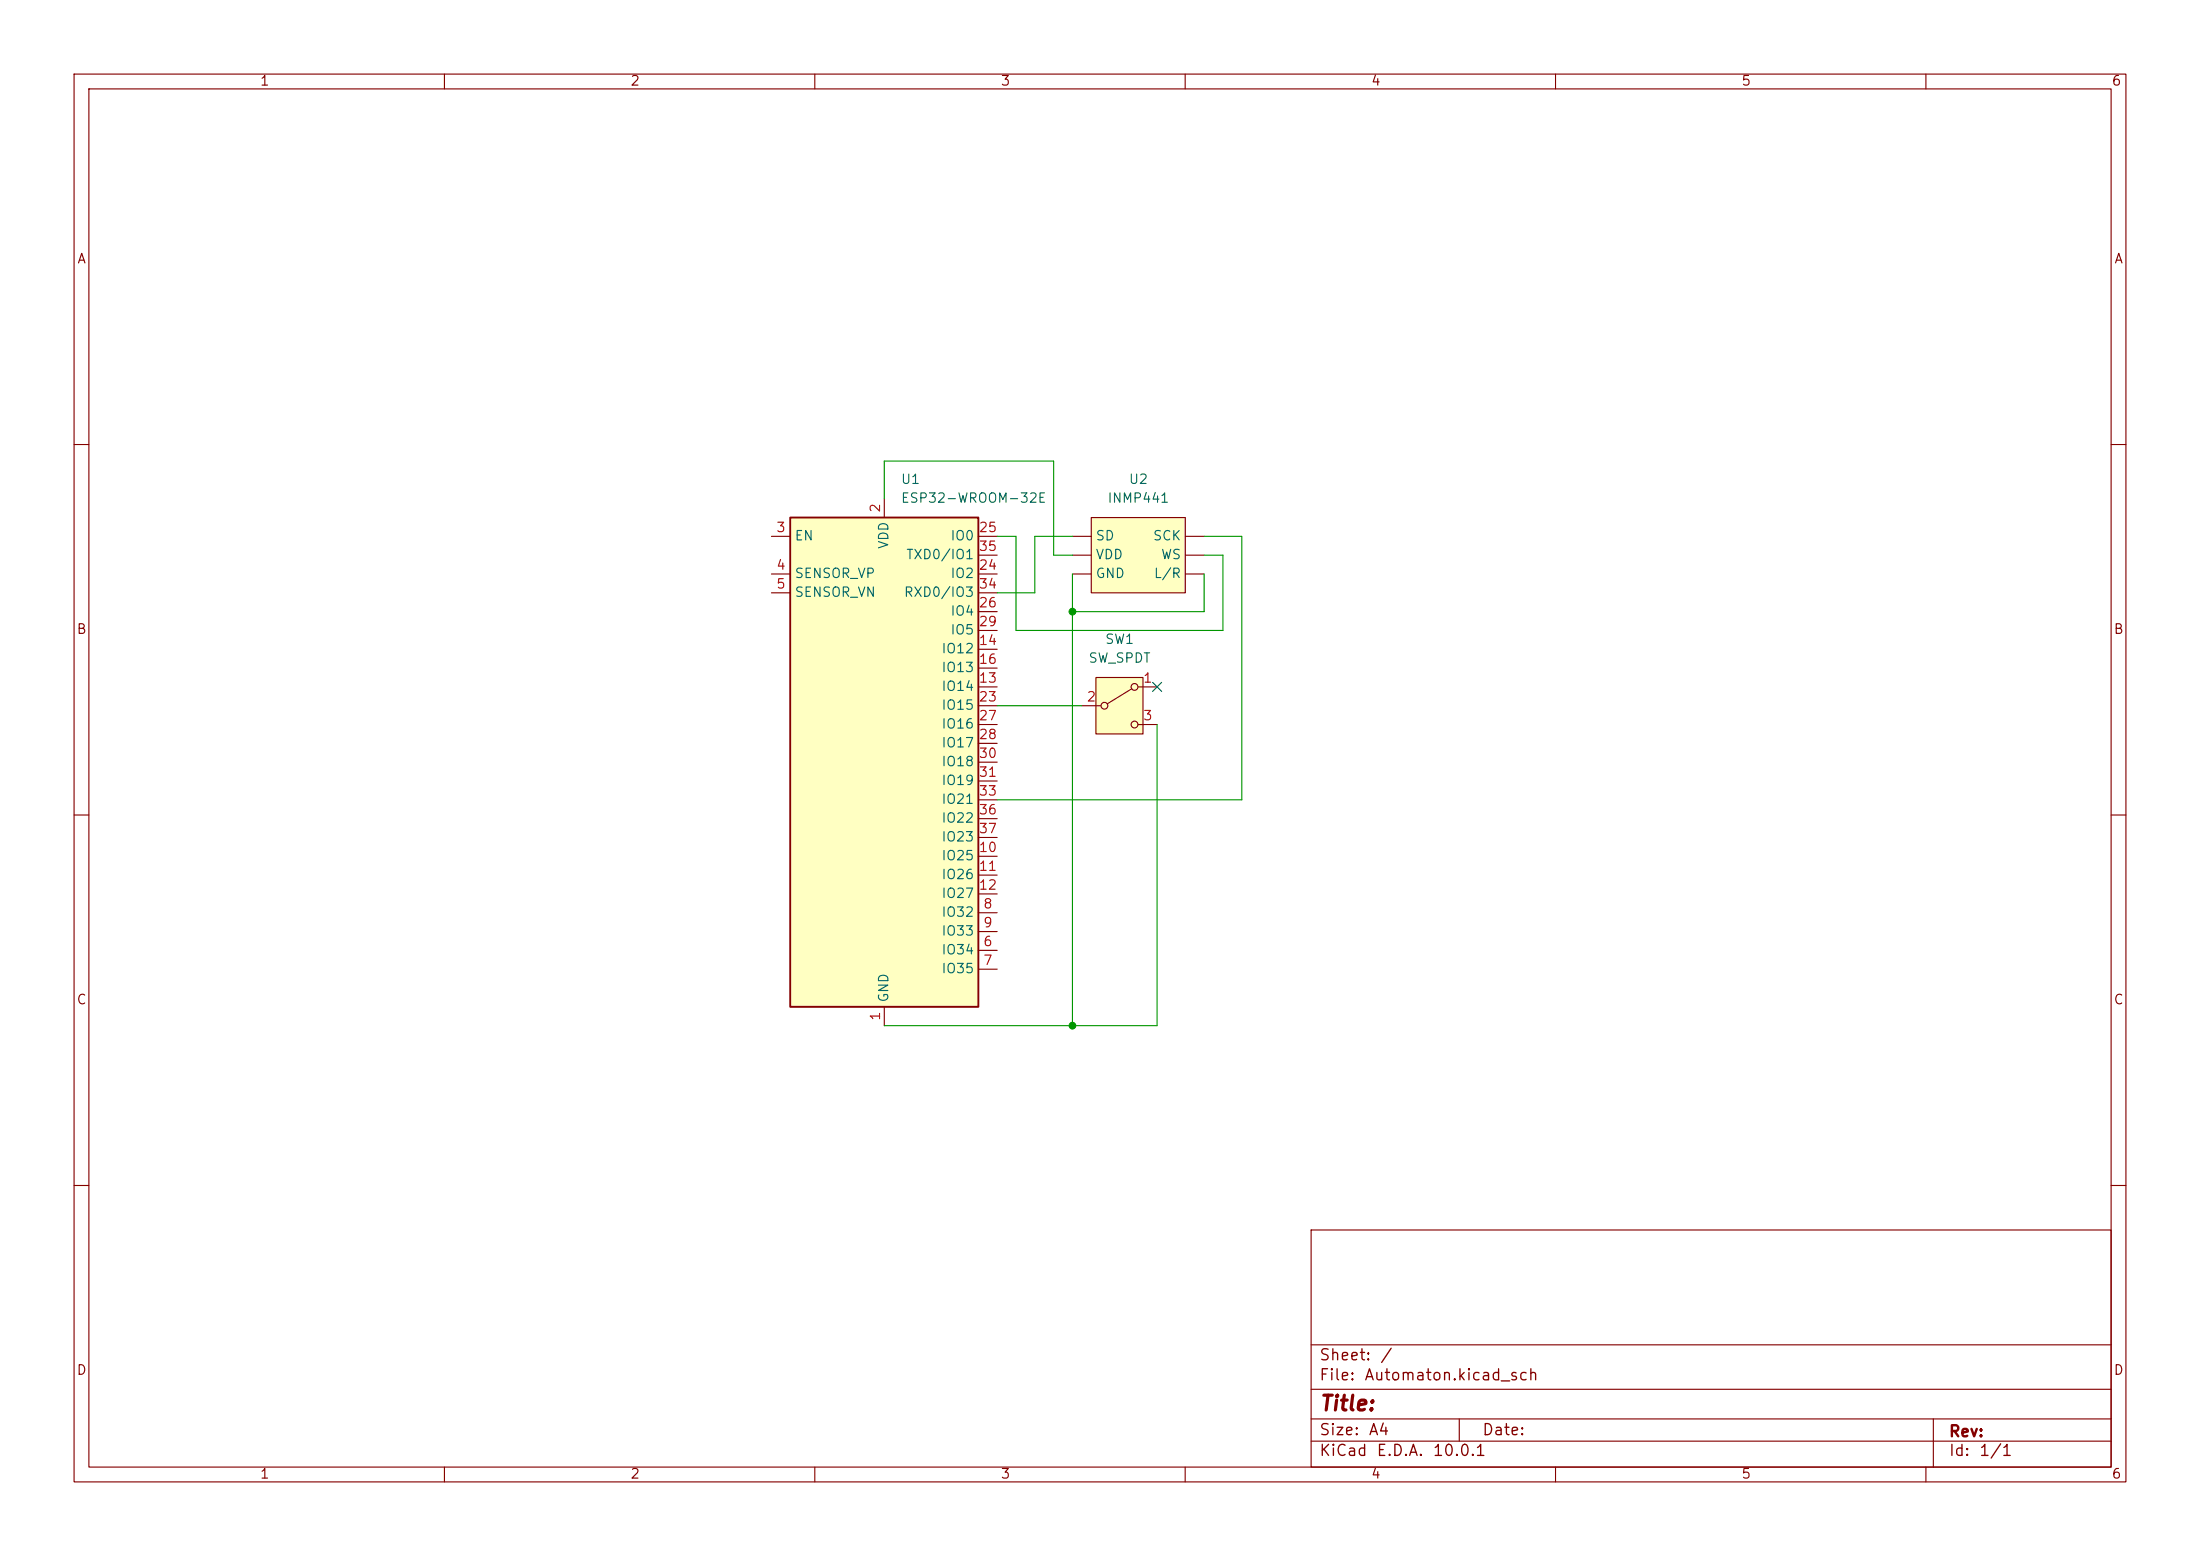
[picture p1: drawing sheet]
<svg xmlns="http://www.w3.org/2000/svg" width="297mm" height="210mm" viewBox="0 0 297 210" stroke-linecap="round" stroke-linejoin="round" font-family="sans-serif">
<g fill="none" stroke="#840000" stroke-width=".15">
<path d="M10 10h277v190h-277zM12 12h273v186h-273zM60 10v2M110 10v2M160 10v2M210 10v2M260 10v2M10 60h2M285 60h2M10 110h2M285 110h2M10 160h2"/>
<path d="M177 166h108v32h-108zM285 160h2M60 198v2M110 198v2M160 198v2M177 194.5h108M177 191.5h108M177 187.5h108M177 181.5h108M197 191.5v3M210 198v2M260 198v2"/>
<path d="M261 191.5v6.5"/>
</g>
<path d="M106.7 69.9h25.4v66h-25.4z" fill="#ffffc2"/>
<path d="M106.7 69.9h25.4v66h-25.4z" fill="none" stroke="#840000" stroke-width=".25"/>
<g fill="none" stroke="#840000" stroke-width=".15">
<path d="M104.1 72.4h2.6M104.1 77.5h2.6M119.4 67.3v2.6M132.1 72.4h2.5M132.1 77.5h2.5M132.1 74.9h2.5M104.1 80h2.6M132.1 80h2.5M132.1 92.7h2.5M132.1 87.6h2.5M132.1 90.2h2.5M132.1 95.3h2.5"/>
<path d="M132.1 82.6h2.5M132.1 97.8h2.5M132.1 85.1h2.5M132.1 115.6h2.5M132.1 118.1h2.5M132.1 100.3h2.5M132.1 102.9h2.5M132.1 105.4h2.5M132.1 108h2.5M132.1 110.5h2.5M132.1 113h2.5M119.4 135.9v2.5"/>
<path d="M132.1 128.3h2.5M132.1 130.8h2.5M132.1 123.2h2.5M132.1 125.7h2.5M132.1 120.7h2.5"/>
</g>
<path d="M147.3 69.9h12.7v10.1h-12.7z" fill="#ffffc2"/>
<path d="M144.8 72.4h2.5M144.8 74.9h2.5M144.8 77.5h2.5M147.3 69.9h12.7v10.1h-12.7zM160 72.4h2.6M160 74.9h2.6M160 77.5h2.6" fill="none" stroke="#840000" stroke-width=".15"/>
<path d="M148 91.4h6.3v7.7h-6.3z" fill="#ffffc2"/>
<g fill="none" stroke="#840000" stroke-width=".15">
<path d="M146 95.3h2.6M148 91.4h6.3v7.7h-6.3zM152.8 93l-3.3 2M153.7 92.7h2.5M153.7 97.8h2.5"/>
<circle cx="149.1" cy="95.3" r=".46"/>
<circle cx="153.2" cy="97.8" r=".46"/>
<circle cx="153.2" cy="92.7" r=".46"/>
</g>
<path d="M119.4 67.3v-5.1h22.8v12.7h2.6M134.6 72.4h2.6v12.7h27.9v-10.2h-2.5M144.8 72.4h-5.1v7.6h-5.1M144.8 77.5v60.9M162.6 72.4h5v35.6h-33M162.6 77.5v5.1h-17.8M134.6 95.3h11.4M156.2 97.8v40.6h-36.8" fill="none" stroke="#009600" stroke-width=".15"/>
<path d="M155.6 92.1l1.2 1.2M156.8 92.1l-1.2 1.2" fill="none" stroke="#000084" stroke-width=".15"/>
<g fill="#009600" stroke="#009600" stroke-width=".14">
<circle cx="144.8" cy="138.4" r=".46"/>
<circle cx="144.8" cy="82.6" r=".46"/>
</g>
<text font-size="2" fill="#840000" x="178" y="190.9">Title:</text>
<g font-size="1.5" fill="#840000">
<text x="178" y="184">Sheet:</text>
<text x="186.2" y="184">/</text>
<text x="178" y="186.7">File:</text>
<text x="184.1" y="186.7">Automaton.kicad_sch</text>
<text x="178" y="196.9">KiCad</text>
<text x="178" y="194.1">Size:</text>
<text x="184.7" y="194.1">A4</text>
<text x="185.7" y="196.9">E.D.A.</text>
<text x="193.3" y="196.9">10.0.1</text>
<text x="200" y="194.1">Date:</text>
<text x="263" y="194.3">Rev:</text>
<text x="263" y="196.9">Id:</text>
<text x="267.1" y="196.9">1/1</text>
</g>
<g font-size="1.3" fill="#840000">
<text x="35" y="11.9">1</text>
<text x="85" y="11.9">2</text>
<text x="135" y="11.9">3</text>
<text x="185" y="11.9">4</text>
<text x="235" y="11.9">5</text>
<text x="285" y="11.9">6</text>
<text x="10.3" y="35.9">A</text>
<text x="285.3" y="35.9">A</text>
<text x="10.3" y="85.9">B</text>
<text x="285.3" y="85.9">B</text>
<text x="10.3" y="135.9">C</text>
<text x="285.3" y="135.9">C</text>
<text x="10.3" y="185.9">D</text>
<text x="285.3" y="185.9">D</text>
<text x="35" y="199.9">1</text>
<text x="85" y="199.9">2</text>
<text x="135" y="199.9">3</text>
<text x="185" y="199.9">4</text>
<text x="235" y="199.9">5</text>
<text x="285" y="199.9">6</text>
</g>
<g font-size="1.3" fill="#006464">
<text x="121.5" y="65.6">U1</text>
<text x="152.3" y="65.6">U2</text>
<text x="121.5" y="68.2">ESP32-WROOM-32E</text>
<text x="149.4" y="68.2">INMP441</text>
<text x="107.2" y="73.3">EN</text>
<text x="120.2" y="74.2" transform="rotate(-90 120.2 74.2)">VDD</text>
<text x="122.2" y="75.8">TXD0/IO1</text>
<text x="128.2" y="73.3">IO0</text>
<text x="147.8" y="73.3">SD</text>
<text x="147.8" y="75.8">VDD</text>
<text x="155.6" y="73.3">SCK</text>
<text x="156.6" y="75.8">WS</text>
<text x="107.2" y="78.3">SENSOR_VP</text>
<text x="107.2" y="80.9">SENSOR_VN</text>
<text x="121.9" y="80.9">RXD0/IO3</text>
<text x="128.2" y="78.3">IO2</text>
<text x="128.2" y="83.4">IO4</text>
<text x="147.8" y="78.3">GND</text>
<text x="155.7" y="78.3">L/R</text>
<text x="127" y="88.5">IO12</text>
<text x="128.2" y="86">IO5</text>
<text x="146.9" y="89.8">SW_SPDT</text>
<text x="149.1" y="87.2">SW1</text>
<text x="127" y="93.6">IO14</text>
<text x="127" y="91">IO13</text>
<text x="127" y="96.1">IO15</text>
<text x="127" y="98.7">IO16</text>
<text x="127" y="101.2">IO17</text>
<text x="127" y="103.7">IO18</text>
<text x="127" y="106.3">IO19</text>
<text x="127" y="108.8">IO21</text>
<text x="127" y="111.4">IO22</text>
<text x="127" y="113.9">IO23</text>
<text x="127" y="116.4">IO25</text>
<text x="127" y="119">IO26</text>
<text x="127" y="124.1">IO32</text>
<text x="127" y="121.5">IO27</text>
<text x="127" y="129.1">IO34</text>
<text x="127" y="131.7">IO35</text>
<text x="127" y="126.6">IO33</text>
<text x="120.2" y="135.4" transform="rotate(-90 120.2 135.4)">GND</text>
</g>
<g font-size="1.3" fill="#a90000">
<text x="119.1" y="69.3" transform="rotate(-90 119.1 69.3)">2</text>
<text x="104.7" y="72.1">3</text>
<text x="104.7" y="77.2">4</text>
<text x="132" y="77.2">24</text>
<text x="132" y="72.1">25</text>
<text x="132" y="74.7">35</text>
<text x="104.7" y="79.8">5</text>
<text x="132" y="82.3">26</text>
<text x="132" y="79.8">34</text>
<text x="132" y="87.4">14</text>
<text x="132" y="89.9">16</text>
<text x="132" y="84.8">29</text>
<text x="132" y="92.5">13</text>
<text x="132" y="95">23</text>
<text x="146.6" y="95">2</text>
<text x="154.2" y="92.5">1</text>
<text x="132" y="97.5">27</text>
<text x="132" y="100.1">28</text>
<text x="154.2" y="97.5">3</text>
<text x="132" y="102.6">30</text>
<text x="132" y="105.2">31</text>
<text x="132" y="107.7">33</text>
<text x="132" y="110.2">36</text>
<text x="132" y="112.8">37</text>
<text x="132" y="115.3">10</text>
<text x="132" y="117.9">11</text>
<text x="132" y="120.4">12</text>
<text x="132.6" y="122.9">8</text>
<text x="132.6" y="125.5">9</text>
<text x="132.6" y="128">6</text>
<text x="132.6" y="130.6">7</text>
<text x="119.1" y="137.9" transform="rotate(-90 119.1 137.9)">1</text>
</g>
</svg>
